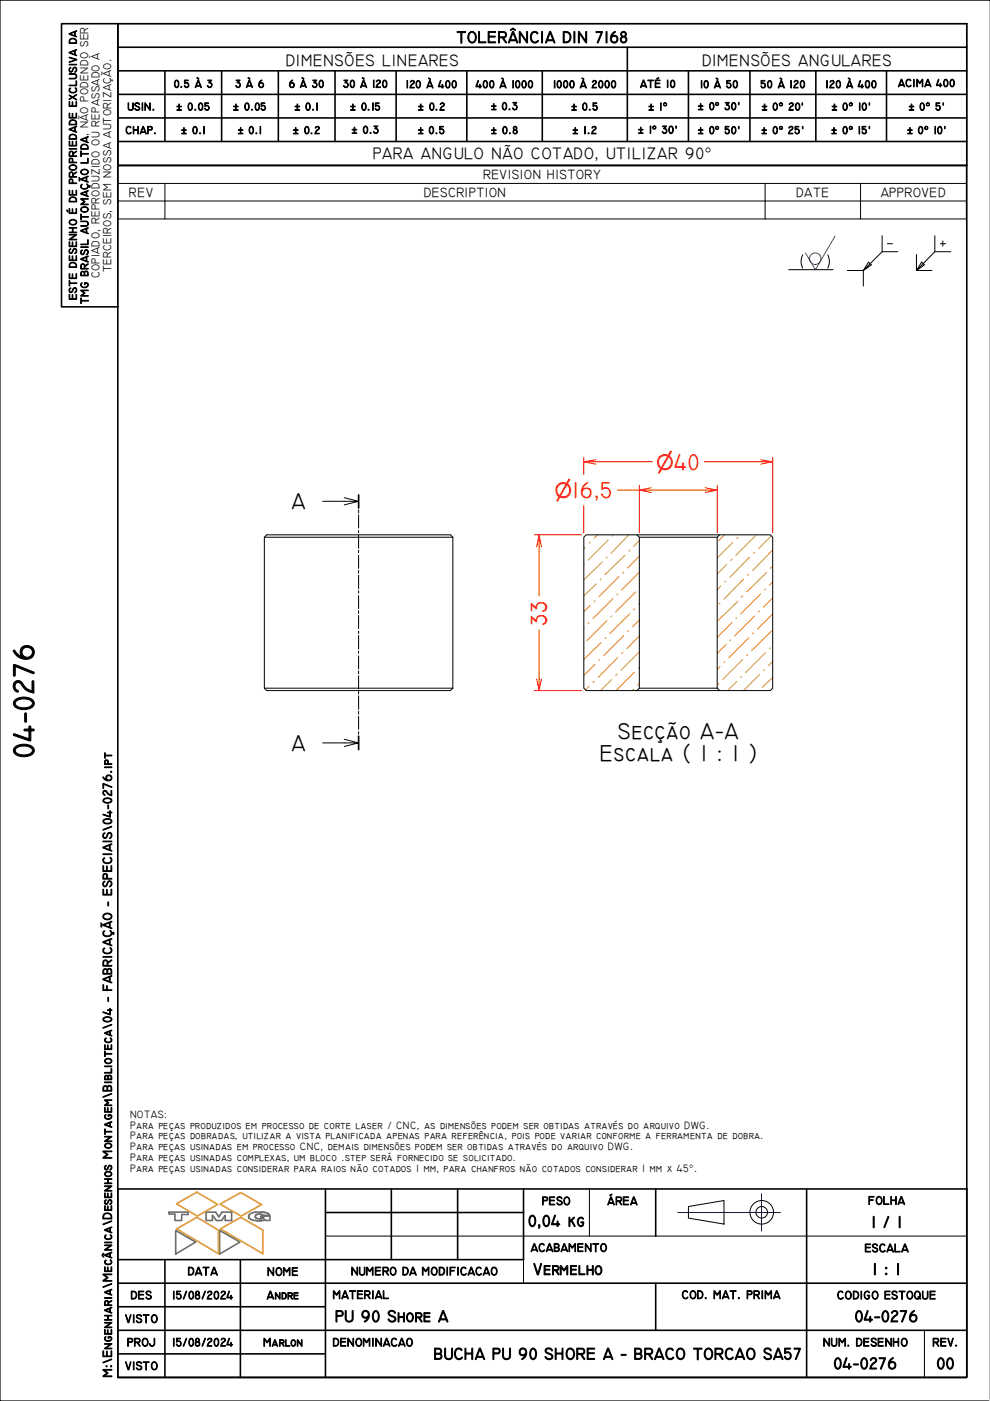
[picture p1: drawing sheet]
<svg xmlns="http://www.w3.org/2000/svg" width="210mm" height="297mm" viewBox="0 0 210 297" stroke-linecap="round" stroke-linejoin="round" font-family="sans-serif">
<!-- layer: TMG - Hachura -->
<g fill="none" stroke="#ff8000" stroke-width=".21">
<path d="M123.9 119.6l-.1 .1M124 116l-.2 .3M125.1 114.9l-.2 .3M126.7 113.4l-.7 .7M127.7 119.2l-3.9 3.8M128.7 118.1l-.2 .2M128.9 114.5l-4.2 4.2M130 113.5l-.2 .2M132.5 117.7l-4.2 4.2M133.3 113.4l-3.8 3.9M133.5 116.6l-.2 .3M135.6 118l-2.5 2.4"/>
<path d="M135.6 114.6l-1.2 1.3M153.6 113.4l-1.2 1.2M154.1 119.7l-2 2M155.2 118.6l-.3 .2M155.4 115l-3.3 3.3M156.5 114l-.3 .2M158.9 118.1l-4.1 4.3M160 117.1l-.2 .2M160.2 113.6l-4.2 4.1M163.5 113.7l-2.6 2.6M163.7 116.7l-4.1 4.2M123.9 133l-.1 .1"/>
<path d="M124.9 132l-.2 .2M125.1 128.4l-1.3 1.3M126.2 127.4l-.2 .2M126.4 123.8l-2.6 2.6M127.2 139.8l-.2 .2M127.4 136.3l-3.6 3.5M127.4 122.7l-.1 .3M128.4 135.2l-.1 .2M128.7 131.6l-4.2 4.2M129.7 130.6l-.2 .2M130 126.9l-4.3 4.3M131 139.4l-4.2 4.2"/>
<path d="M131 125.9l-.2 .2M131.2 122.3l-4.2 4.2M132.1 138.4l-.3 .1M132.2 134.7l-4.2 4.3M132.2 121.3l-.1 .2M133.3 133.7l-.2 .2M133.5 130.2l-4.2 4.1M134.5 129.1l-.1 .2M134.8 125.5l-4.2 4.2M135.6 138.2l-3.9 3.9M135.6 131.4l-1.5 1.5M135.6 134.8l-2.7 2.7"/>
<path d="M135.6 128l-.2 .2M135.6 121.4l-3.8 3.7M152.7 127.9l-.3 .1M152.8 124.2l-.7 .9M153.9 136.7l-1.8 1.8M153.9 123.2l-.2 .2M154.9 135.7l-.1 .1M155.2 132l-3.1 3.2M156.2 131l-.2 .2M156.5 127.5l-4.3 4.1M157.5 139.8l-4.3 4.2M157.5 126.4l-.3 .2"/>
<path d="M157.6 122.8l-4.1 4.2M158.5 138.8l-.2 .3M158.7 135.2l-4.2 4.3M158.7 121.8l-.2 .1M159.8 134.1l-.2 .3M160 130.6l-4.2 4.2M161 129.6l-.1 .1M161.3 125.9l-4.2 4.3M162.3 138.4l-4.2 4.2M162.3 124.9l-.2 .2M162.6 121.4l-4.3 4.1M163.3 137.4l-.1 .1"/>
<path d="M163.6 133.8l-4.3 4.2M163.6 120.3l-.3 .2M163.8 130.2l-3.2 3.2M163.8 126.8l-1.9 1.9M163.8 123.4l-.6 .7M124.9 145.5l-.8 .7M126 144.5l-.3 .1M126.2 140.8l-2.4 2.4M129.7 144l-2.4 2.4M130.8 142.9l-.2 .3M134.4 146.2l-.3 .1M134.5 142.5l-3.9 3.9"/>
<path d="M135.6 144.9l-.4 .4M135.6 141.6l-.2 .1M152.4 144.9l-.2 .2M152.7 141.3l-.6 .6M153.7 140.2l-.2 .3M156.2 144.5l-1.9 1.9M157.2 143.5l-.1 .1M161 143l-3.4 3.4M162.1 142l-.2 .2M163.8 143.6l-2.2 2.1M163.8 140.2l-.9 1"/>
</g>
<path d="M56 113.9h40M96 113.9l-.5-.5h-38.9l-.6 .5v32M96 113.9v32M123.8 113.9l.5-.5h10.7l.6 .5v32l-.6 .5h-10.7l-.5-.5zM135 113.4h17.6M135.6 113.9h16.5M152.1 113.9l.5-.5h10.7l.5 .5v32l-.5 .5h-10.7l-.5-.5zM56 145.9l.6 .5h38.9l.5-.5M56 145.9h40M135 146.4h17.6M135.6 145.9h16.5" fill="none" stroke="#000" stroke-width=".21"/>
<g fill="none" stroke="#000" stroke-width=".21">
<path d="M68.4 106.3h7.6l-3 .7M73 105.5l3 .8M76 104.9v2.8M76 108.1v.6M76 109.2v2.8M76 112.5v.5M76 113.4v2.9M76 116.7v.5M76 117.7v2.8M76 120.9v.6M76 121.9v2.9M76 125.3v.5"/>
<path d="M76 126.3v2.8M76 129.5v.6M76 130.5v2.8M76 133.8v.5M76 134.7v2.9M76 138v.5M76 139.1v2.7M68.4 157.5h7.6l-3 .8M73 156.7l3 .8M76 142.3v.6M76 143.3v2.8M76 146.6v.5"/>
<path d="M76 147.5v2.9M76 150.8v.6M76 151.8v2.8M76 155.1v.5M76 156.1v2.8"/>
</g>
<path d="M76 104.9v2.8M76 156.1v2.8" fill="none" stroke="#000" stroke-width=".34"/>
<!-- layer: BORDA -->
<path d="M210 0h-210v297h210" fill="none" stroke="#000" stroke-width=".25"/>
<path d="M25 5h180v287h-180z" fill="none" stroke="#000" stroke-width=".34"/>
<!-- layer: TMG - Laranja -->
<path d="M37.4 255.2l4.3-2.4 4.4 2.6-4.3 2.4zM46.7 255.3l4.4-2.5 4.4 2.6-4.4 2.4zM37.4 260.5l4.3-2.4 4.6 2.7v5zM46.7 260.5l4.4-2.4 4.6 2.7v5z" fill="none" stroke="#f49800" stroke-width=".34"/>
<!-- layer: TMG - Marrom -->
<path d="M35.8 257h4.1v.5h-1.4v1.3h-1.4v-1.4h-1.3zM43.7 257h2l.7 1 .7-1h2v1.8h-1.3v-1.1l-.8 1.1h-1.1l-.9-1.1v1.1h-1.3zM52.9 257.5a4.1 4.1 0 0 1 4.2-.1v.3h-1.3a1.02 1.02 0 0 0-1.7 .3 1.46 1.46 0 0 0 1.9 .2h-.7v-.4h1.9v1h-.9l-.1-.2a4 4 0 0 1-3.4-.3l-.1-.4zM37.3 260.9l4.2 2.4-4.2 2.6zM46.6 260.9l4.3 2.4-4.3 2.6z" fill="none" stroke="#716f5f" stroke-width=".34"/>
<!-- layer: TMG - Simbolos -->
<path d="M205 292l5 5" fill="none" stroke="#fff" stroke-width=".21"/>
<g fill="none" stroke="#000" stroke-width=".34">
<path d="M25 10h180M25 15h180M35 15v15M47 15v15M59 15v15M71 15v15M84 15v15M99 15v15M115 15v15M133 10v20M146 15v15M159 15v15"/>
<path d="M173 15v15M188 15v15M25 20h180M25 25h180M25 30h180M205 35.1h-180v-30.1h-12v60.1h12M25 252.1h180v39.9h-180zM69 257.1h42M69 252.1v39.9M83 252.1v15M97 252.1v15M111 252.1v15h-42"/>
<path d="M139 252.1v10M171 252.1v39.9M25 272.1h180M25 277.1h44M35 267.1v24.9M51 267.1v24.9M139 272.1v10M25 282.1h180M25 287h44"/>
</g>
<g fill="none" stroke="#000" stroke-width=".21">
<path d="M25 38.9v-3.8h179.9v3.8M35 38.9v7.5M162.2 38.9v7.5M182.5 38.9v7.5M204.9 38.9h-179.9v3.7M204.9 38.9v7.5h-179.9v-3.8M205 35.1v-30.1h-180v60.1M25 42.6h179.9M179.7 57.3h3.3M187 53.4l-4 3.9 1.7-1.1-.6-.6-1.1 1.7v3.3M187 50v3.4h3.3M188.1 51.7h1.1"/>
<path d="M194.3 54v3.3M195.4 55.6l.6 .6-1.7 1.1zM198.2 50v3.4M199.4 51.7h1.1M199.9 51.1v1.1M201.6 53.4h-3.4l-3.9 3.9h3.3M125 252.1v10M146 255.8l7.5-1.3v5l-7.5-1.2zM69 262.1h136M111 267.1v5M196 282.1v9.9"/>
<circle cx="161.5" cy="257" r="2.5"/>
<circle cx="161.5" cy="257" r="1.23"/>
</g>
<!-- layer: TMG - Linha de Centro -->
<path d="M143.7 257.1h21.8M161.5 253v8.1" fill="none" stroke="#00f" stroke-width=".21"/>
<!-- layer: TMG - Bordas -->
<path d="M25 267.1h44" fill="none" stroke="#000" stroke-width=".34"/>
<path d="M167.2 57.2h9.4M170.2 54l-.4 1.4 .4 1.5M175.5 54l.4 1.4-.4 1.5" fill="none" stroke="#000" stroke-width=".21"/>
<!-- layer: TMG - Simbologia Usinagem -->
<g fill="none" stroke="#00f" stroke-width=".21">
<path d="M177 50.1l-4.1 7.1-2.1-3.6"/>
<circle cx="172.8" cy="54.8" r="1.23"/>
</g>
<!-- layer: TMG - Cota -->
<g fill="none" stroke="#f00" stroke-width=".21">
<path d="M123.8 97.9l2.5 .5M123.8 97v3.6M126.3 97.5l-2.5 .4h14.5M149.4 97.9h14.4l-2.5 .5M161.3 97.5l2.5 .4M163.8 97v16M113.3 113.4h10M114.3 113.4l-.5 2.5M114.8 115.9l-.5-2.5v13M123.8 107.2v5.8M130.9 103.9h4.7l2.5 .5M135.6 102.9v10.1"/>
<path d="M138.1 103.4l-2.5 .5h16.5l-2.6 .5M149.5 103.4l2.6 .5M152.1 102.9v10.1M114.3 133.5v12.9l-.5-2.4M113.3 146.4h10M114.8 144l-.5 2.4"/>
</g>
<text font-size="6.4" x="7.2" y="160.8" transform="rotate(-90 7.2 160.8)">04-0276</text>
<g font-size="4.9">
<text x="61.8" y="108">A</text>
<text x="61.8" y="159.2">A</text>
<text x="127.2" y="161.4">Escala ( 1 : 1 )</text>
<text x="131" y="156.6">Secção A-A</text>
</g>
<text font-size="4.9" fill="#f00" x="115.9" y="132.7" transform="rotate(-90 115.9 132.7)">33</text>
<g font-size="4.4" fill="#f00">
<text x="139.1" y="99.6">⌀40</text>
<text x="117.6" y="105.6">⌀16,5</text>
</g>
<g font-size="3.6">
<text x="96.8" y="9.1">TOLERÂNCIA DIN 7168</text>
<text x="60.6" y="14.1">DIMENSÕES LINEARES</text>
<text x="148.8" y="14">DIMENSÕES ANGULARES</text>
<text x="79.1" y="33.8">PARA ANGULO NÃO COTADO, UTILIZAR 90°</text>
<text x="111.9" y="260">0,04 kg</text>
<text x="184.7" y="260.3">1 / 1</text>
<text x="113" y="270.3">Vermelho</text>
<text x="185" y="270.3">1 : 1</text>
<text x="71" y="280.3">PU 90 Shore A</text>
<text x="181.2" y="280.3">04-0276</text>
<text x="91.9" y="288.2">BUCHA PU 90 SHORE A - BRACO TORCAO SA57</text>
<text x="176.7" y="290.3">04-0276</text>
<text x="198.5" y="290.3">00</text>
</g>
<g font-size="2.9">
<text x="27.3" y="41.7">REV</text>
<text x="89.8" y="41.7">DESCRIPTION</text>
<text x="102.4" y="38">REVISION HISTORY</text>
<text x="168.8" y="41.7">DATE</text>
<text x="186.8" y="41.7">APPROVED</text>
</g>
<text font-size="2.8" x="23.7" y="292" transform="rotate(-90 23.7 292)">M:\Engenharia\Mecânica\Desenhos Montagem\Biblioteca\04 - FABRICAÇÃO - ESPECIAIS\04-0276.ipt</text>
<g font-size="2.5">
<text x="21.1" y="59" transform="rotate(-90 21.1 59)">COPIADO, REPRODUZIDO OU REPASSADO À</text>
<text x="23.5" y="57.8" transform="rotate(-90 23.5 57.8)">TERCEIROS, SEM NOSSA AUTORIZAÇÃO.</text>
<text x="114.9" y="255.5">PESO</text>
<text x="128.8" y="255.5">ÁREA</text>
<text x="184.1" y="255.4">FOLHA</text>
<text x="112.5" y="265.4">ACABAMENTO</text>
<text x="183.3" y="265.5">ESCALA</text>
<text x="27.7" y="275.4">DES</text>
<text x="36.5" y="275.4">15/08/2024</text>
<text x="39.8" y="270.4">DATA</text>
<text x="56.6" y="275.4">Andre</text>
<text x="56.6" y="270.5">NOME</text>
<text x="70.5" y="275.4">MATERIAL</text>
<text x="74.4" y="270.4">NUMERO DA MODIFICACAO</text>
<text x="144.5" y="275.4">COD. MAT. PRIMA</text>
<text x="177.5" y="275.4">CODIGO ESTOQUE</text>
<text x="26.5" y="280.4">VISTO</text>
<text x="26.9" y="285.4">PROJ</text>
<text x="36.5" y="285.4">15/08/2024</text>
<text x="55.8" y="285.4">Marlon</text>
<text x="70.5" y="285.4">DENOMINACAO</text>
<text x="174.5" y="285.4">NUM. DESENHO</text>
<text x="197.7" y="285.4">REV.</text>
<text x="26.5" y="290.4">VISTO</text>
</g>
<g font-size="2.4">
<text x="27" y="23.4">USIN.</text>
<text x="36.8" y="18.6">0.5 À 3</text>
<text x="37.3" y="23.4">± 0.05</text>
<text x="49.4" y="23.4">± 0.05</text>
<text x="49.9" y="18.6">3 À 6</text>
<text x="61.2" y="18.6">6 À 30</text>
<text x="62.4" y="23.4">± 0.1</text>
<text x="72.7" y="18.6">30 À 120</text>
<text x="74.2" y="23.4">± 0.15</text>
<text x="86" y="18.7">120 À 400</text>
<text x="88.6" y="23.4">± 0.2</text>
<text x="100.8" y="18.7">400 À 1000</text>
<text x="104.1" y="23.3">± 0.3</text>
<text x="117.3" y="18.7">1000 À 2000</text>
<text x="121.1" y="23.4">± 0.5</text>
<text x="135.7" y="18.6">ATÉ 10</text>
<text x="137.4" y="23.4">± 1°</text>
<text x="147.9" y="23.3">± 0° 30'</text>
<text x="148.4" y="18.7">10 À 50</text>
<text x="161.2" y="18.7">50 À 120</text>
<text x="161.5" y="23.4">± 0° 20'</text>
<text x="175" y="18.7">120 À 400</text>
<text x="176.3" y="23.4">± 0° 10'</text>
<text x="190.4" y="18.4">ACIMA 400</text>
<text x="192.6" y="23.4">± 0° 5'</text>
<text x="26.6" y="28.4">CHAP.</text>
<text x="38.4" y="28.4">± 0.1</text>
<text x="50.4" y="28.4">± 0.1</text>
<text x="62.1" y="28.4">± 0.2</text>
<text x="74.5" y="28.3">± 0.3</text>
<text x="88.6" y="28.4">± 0.5</text>
<text x="104.1" y="28.4">± 0.8</text>
<text x="121.3" y="28.4">± 1.2</text>
<text x="135.2" y="28.3">± 1° 30'</text>
<text x="147.9" y="28.4">± 0° 50'</text>
<text x="161.4" y="28.4">± 0° 25'</text>
<text x="176.2" y="28.4">± 0° 15'</text>
<text x="192.3" y="28.4">± 0° 10'</text>
<text x="16.3" y="63.6" transform="rotate(-90 16.3 63.6)">ESTE DESENHO É DE PROPRIEDADE EXCLUSIVA DA</text>
<text x="18.7" y="64.5" transform="rotate(-90 18.7 64.5)">TMG BRASIL AUTOMAÇÃO LTDA, NÃO PODENDO SER</text>
</g>
<g font-size="2.3">
<text x="27.6" y="237">NOTAS:</text>
<text x="27.6" y="239.3">Para peças produzidos em processo de corte laser / CNC, as dimensões podem ser obtidas através do arquivo DWG.</text>
<text x="27.6" y="241.6">Para peças dobradas, utilizar a vista planificada apenas para referência, pois pode variar conforme a ferramenta de dobra.</text>
<text x="27.6" y="243.9">Para peças usinadas em processo CNC, demais dimensões podem ser obtidas através do arquivo DWG.</text>
<text x="27.6" y="246.2">Para peças usinadas complexas, um bloco .step será fornecido se solicitado.</text>
<text x="27.6" y="248.4">Para peças usinadas considerar para raios não cotados 1 mm, para chanfros não cotados considerar 1 mm x 45°.</text>
</g>
</svg>
